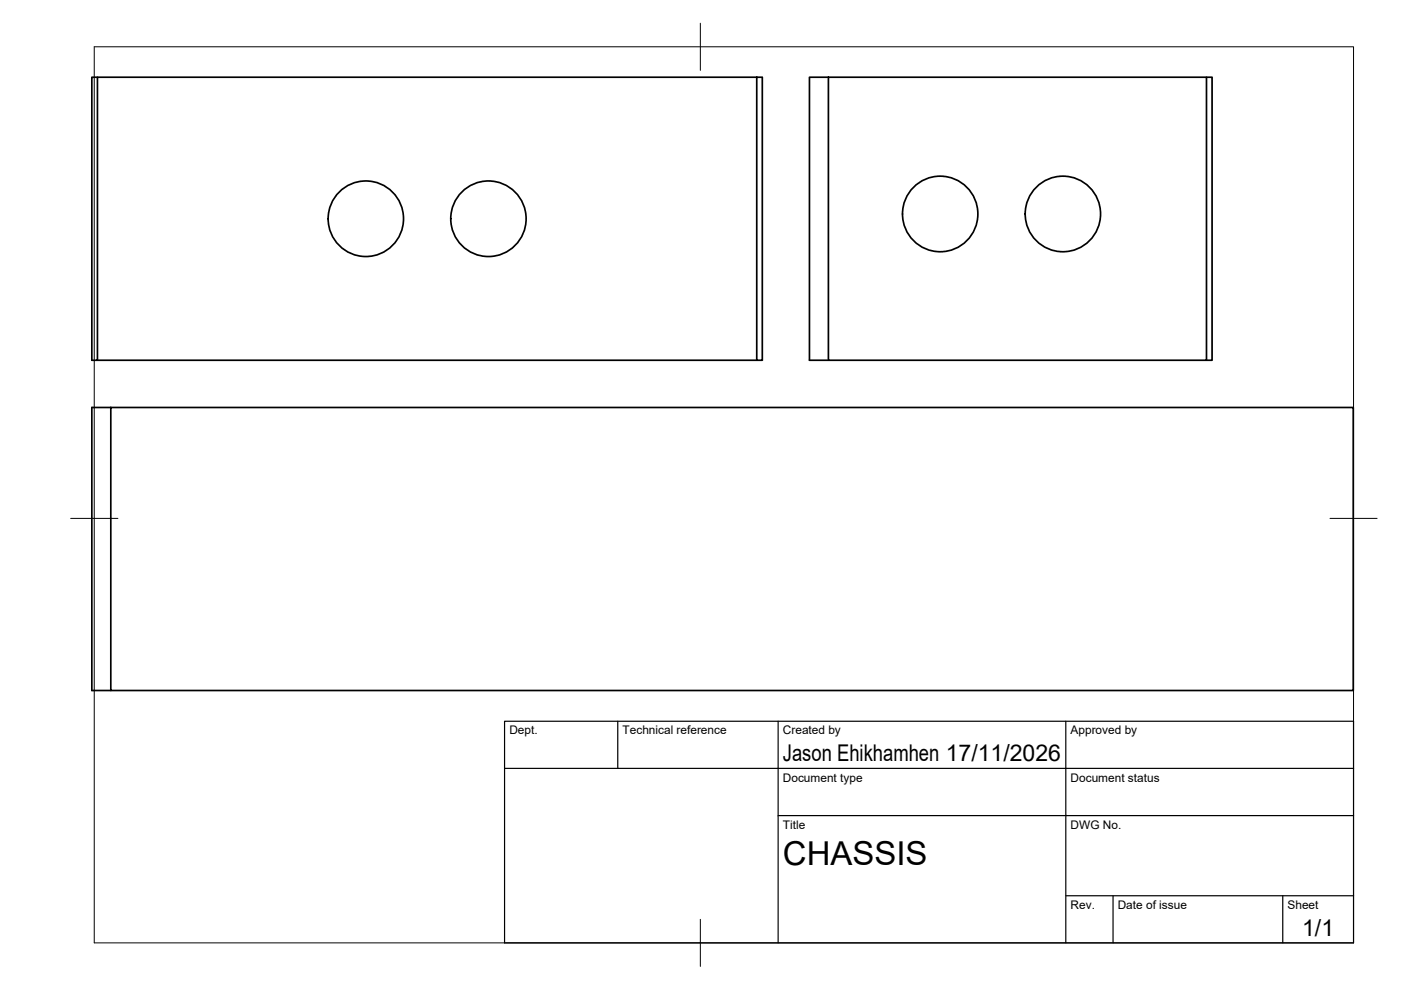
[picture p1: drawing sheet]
<svg xmlns="http://www.w3.org/2000/svg" width="297mm" height="210mm" viewBox="0 0 297 210" stroke-linecap="round" stroke-linejoin="round" font-family="sans-serif">
<!-- layer: Visible -->
<g fill="none" stroke="#000" stroke-width=".36">
<path d="M20.7 16.4h-1.2v60h1.2v-60h139.7M160.4 16.4h1.2v60h-1.2zM175.6 16.4h80.2v60h-80.2zM175.6 16.4h-4v60h4M255.8 16.4h1.2v60h-1.2M20.7 76.4h139.7M23.5 86.4h263.4v60h-263.4zM23.5 86.4h-4v60h4"/>
<circle cx="77.6" cy="46.4" r="8"/>
<circle cx="103.6" cy="46.4" r="8"/>
<circle cx="199.3" cy="45.4" r="8"/>
<circle cx="225.4" cy="45.4" r="8"/>
</g>
<!-- layer: BORDER -->
<path d="M20 9.9h267v190h-267zM148.5 4.9v10M15 109.9h10M282 109.9h10M148.5 194.9v10" fill="none" stroke="#000" stroke-width=".21"/>
<!-- layer: TITLEBLOCK -->
<path d="M107 152.9h180v47h-180zM131 152.9v10M165 152.9v47M226 152.9v47M107 162.9h180M165 172.9h122M226 189.9h61M236 189.9v10M272 189.9v10" fill="none" stroke="#000" stroke-width=".25"/>
<text font-size="7" x="166" y="183.4">CHASSIS</text>
<g font-size="4.9">
<text x="166" y="161.4">Jason Ehikhamhen 17/11/2026</text>
<text x="276.1" y="198.6">1/1</text>
</g>
<g font-size="2.5">
<text x="108" y="155.7">Dept.</text>
<text x="132" y="155.7">Technical reference</text>
<text x="166" y="155.7">Created by</text>
<text x="227" y="155.7">Approved by</text>
<text x="166" y="165.7">Document type</text>
<text x="227" y="165.7">Document status</text>
<text x="166" y="175.7">Title</text>
<text x="227" y="175.7">DWG No.</text>
<text x="227" y="192.7">Rev.</text>
<text x="237" y="192.7">Date of issue</text>
<text x="273" y="192.7">Sheet</text>
</g>
</svg>
